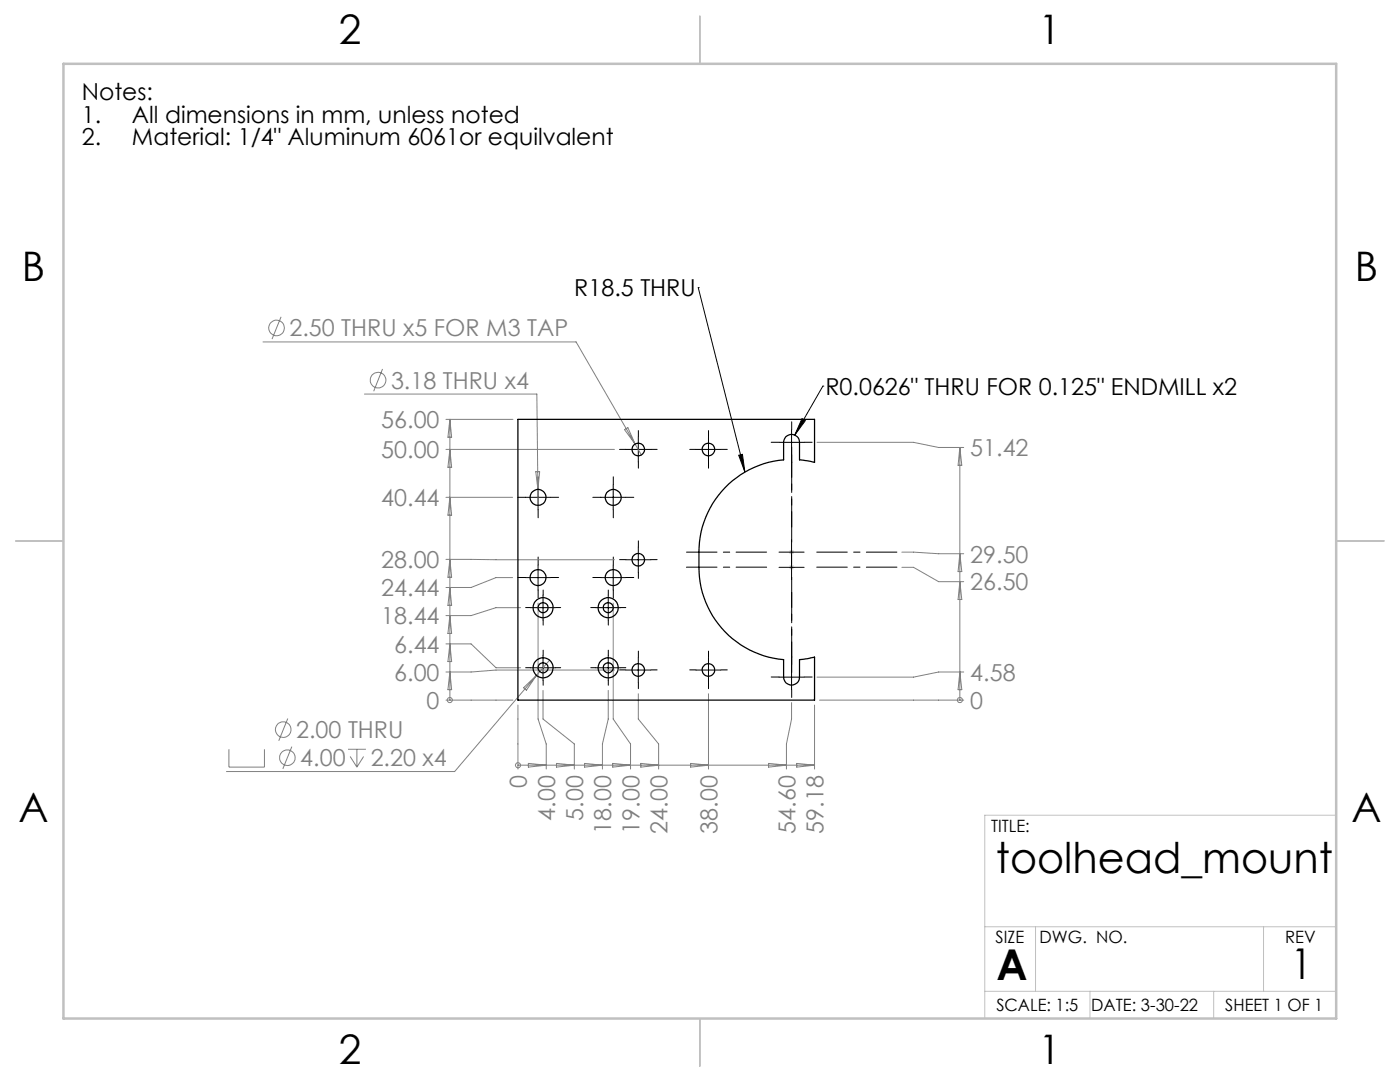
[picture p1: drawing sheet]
<svg xmlns="http://www.w3.org/2000/svg" width="279mm" height="216mm" viewBox="0 0 279 216" stroke-linecap="round" stroke-linejoin="round" font-family="sans-serif">
<g fill="none" stroke="#808080" stroke-width=".2">
<path d="M52.5 68.2h62.5l13 22.6M56.1 63.2l-1.8 4.5M72.7 78.6h34.4l.3 22.2M76.3 73.6l-1.7 4.5M89 99.2h13.3M89 89.7h33.6M89 83.7h13.4M89.8 83.7v56M89.8 99.2l.3 3.6h-.7zM89.8 89.7l.3 3.5h-.7zM89.8 83.7l.3 3.5h-.7zM106.9 94.1h.8l-.3 3.5z"/>
<path d="M124.6 85.7l.7-.4 1.5 3.3zM163.1 88.3h19.2l5 1h5M191.6 89.3v50.4M191.6 89.3l.3 3.6h-.7zM89 111.6l33.6 .1M89.8 117.2l.3 3.6h-.7zM89.8 111.6l.3 3.6h-.7zM102.3 115.3h-3.3l-5 1.9h-5M180 113.2h2.3l5 2.9h5M180 110.2h2.3l5 .3h5M191.6 116.1l.3 3.5h-.7zM191.6 110.5l.3 3.6h-.7z"/>
<path d="M89 139.7h13.4M89 128.5h5l5 4.7h4.9M89.8 139.7h.1M89.8 134.1l.3 3.5h-.7zM89.8 128.5l.3 3.5h-.7zM89.8 122.8l.3 3.6h-.7zM103.9 121.2h-4.9l-5 1.6h-5M104.5 137.2l2.6-2.4-2 2.9zM107.1 134.8l-16.4 19.2h-45.5M107.4 120.3v23.2l1.6 4.9v5.1M108.4 137.8v5.7l6.2 4.9v5.1M109.7 131.7l-2.6 3.1"/>
<path d="M121.4 137.8v5.7l-1.2 4.9v5.1M122.4 120.3v23.2l3.4 4.9v5.1M122.6 133.7h-23.6l-5 .4h-5M127.4 138.4v5.1l4 4.9v5.1M141.4 138.4v15.1M163.5 139.7h28.8M191.6 139.7h.1M191.6 134.1l.3 3.5h-.7zM192.3 134.1h-5l-5 1h-19.2M45.7 149.5v3.6h7.1v-3.6M57.4 143.4l-1.8 4.4M58.2 149l-1.8 4.4"/>
<path d="M69.5 149.5h3.5M69.9 151l1.3 2.1M71.2 149.5v3.6M72.6 151l-1.4 2.1M103.4 152.7h.1M103.4 140.7v12.8M103.4 152.7h59.2M105.4 152.3l3.6 .4-3.6 .4zM111.1 152.3l3.5 .4-3.5 .4zM116.7 152.3l3.5 .4-3.5 .4zM122.3 152.3l3.5 .4-3.5 .4zM127.9 152.3l3.5 .4-3.5 .4z"/>
<path d="M137.8 152.3l3.6 .4-3.6 .4zM153.4 152.3l3.6 .4-3.6 .4zM158 140.2v3.3l-1 4.9v5.1M159 152.3l3.6 .4-3.6 .4zM162.6 140.7v12.8"/>
<circle cx="55.2" cy="65.4" r="1.55"/>
<circle cx="75.4" cy="75.9" r="1.56"/>
<circle cx="89.8" cy="139.7" r=".5"/>
<circle cx="191.6" cy="139.7" r=".51"/>
<circle cx="56.5" cy="145.6" r="1.55"/>
<circle cx="57.4" cy="151.2" r="1.55"/>
<circle cx="103.4" cy="152.7" r=".51"/>
</g>
<g fill="none" stroke="#000" stroke-width=".2">
<path d="M139.3 57.4h.1M139.3 57.4l9.4 36.8M164.2 77h.1M164.2 77l-5.6 9.8M104.9 99.2h5M107.4 96.8v4.9M119.9 99.2h5M122.4 96.8v4.9M124.9 89.7h5M127.4 87.2v5M138.9 89.7h5M141.4 87.2v5"/>
<path d="M147.4 90.8l.8-.1 .5 3.5zM155.5 88.3h5M158 85.8v5M160.1 83.5l.6 .4-2.1 2.9zM104.9 115.3h5M107.4 112.7v5.1M108.4 118.7v5.1M119.9 115.3h5M121.4 118.7v5.1M122.4 112.7v5.1M124.9 111.7h5M127.4 109.2v5"/>
<path d="M155.5 113.2h5M155.5 110.2h5M158 107.7v8M105.9 121.2h5M105.9 133.2h5M108.4 130.7v5M118.9 121.2h5M118.9 133.2h5M121.4 130.7v5M124.9 133.7h5M127.4 131.2v5M138.9 133.7h5"/>
<path d="M141.4 131.2v5M155.5 135.1h5M158 132.6v5"/>
</g>
<g fill="none" stroke="#c0c0c0" stroke-width=".2">
<path d="M157.5 113.2h1M157.5 110.2h1M157.6 112.8l.7 .8M157.6 109.8l.7 .7M158 109.7v1M158 112.7v1M158.3 112.8l-.7 .8M158.3 109.8l-.7 .7M266.7 162.7h-70.2v40.5M196.5 197.8h70.2M196.5 184.9h70.2M206.7 184.9v12.9"/>
<path d="M217.5 197.8v5.4M242.2 197.8v5.4M252.2 184.9v12.9"/>
</g>
<g fill="none" stroke="#000" stroke-width=".2" stroke-dasharray="15.2 1.3 1.3 1.3">
<path d="M104.9 99.2h-1.6M107.4 96.7v-1.6M109.9 99.2h1.6M119.9 99.2h-1.6M122.4 96.7v-1.6M124.9 99.2h1.6M124.9 89.7h-1.3M127.4 87.2v-1.3M127.4 92.2v1.2M129.9 89.7h1.2M138.9 89.7h-1.3M141.4 87.2v-1.3"/>
<path d="M141.4 92.2v1.2M143.9 89.7h1.2M155.5 88.3h-1.6M158 85.8v-1.6M158 90.8v1.5M160.5 88.3h1.6M104.9 115.2h-1.6M107.4 101.7v1.6M107.4 112.7v-1.6M107.4 117.7v1.6M108.4 118.7v-1M109.9 115.2h1.6"/>
<path d="M119.9 115.2h-1.6M121.4 118.7v-1M122.4 101.7v1.6M122.4 112.7v-1.6M122.4 117.7v1.6M124.9 115.2h1.6M124.9 111.7h-1.3M127.4 109.2v-1.3M127.4 114.2v1.2M129.9 111.7h1.2M105.9 121.2h-1M105.9 133.2h-1"/>
<path d="M108.4 123.7v1M108.4 130.7v-1M108.4 135.7v1M110.9 121.2h1M110.9 133.2h1M118.9 133.2h-1M118.9 121.2h-1M121.4 130.7v-1M121.4 135.7v1M121.4 123.7v1M123.9 133.2h1M123.9 121.2h1"/>
<path d="M124.9 133.7h-1.3M127.4 131.2v-1.3M127.4 136.2v1.2M129.9 133.7h1.2M138.9 133.7h-1.3M141.4 131.2v-1.3M141.4 136.2v1.2M143.9 133.7h1.2M155.5 135.1h-1.6M158 132.6v-1.6M158 137.6v1.6M160.5 135.1h1.6"/>
</g>
<path d="M153 113.2h-16M153 110.2h-16M158 108.2v-16M158 118.2v16M158 105.2v-16M158 115.2v16M163 113.2h16M163 110.2h16" fill="none" stroke="#000" stroke-width=".2" stroke-dasharray="15.2 1.3 1.3 1.3" stroke-dashoffset="9.1"/>
<path d="M139.7 3.2v9.5M3.1 107.9h9.6M266.7 107.9h9.5M139.7 203.2v9.6" fill="none" stroke="#c0c0c0" stroke-width=".25"/>
<path d="M12.7 12.7h254v190.5h-254z" fill="none" stroke="#c0c0c0" stroke-width=".5"/>
<path d="M160.1 83.5l.6 .4-2.1 2.9zM147.4 90.8l.8-.1 .5 3.5z" fill="#000"/>
<g fill="none" stroke="#000" stroke-width=".25">
<path d="M103.4 83.7h59.2v8.6l-3-.5v-3.5a1.59 1.59 0 0 0-1.6-1.6 1.59 1.59 0 0 0-1.6 1.6v3.5a18.5 18.5 0 0 0-16.9 18.4 21.2 21.2 0 0 0 1.8 10.9 18.6 18.6 0 0 0 15.1 10.5v3.5a1.59 1.59 0 0 0 1.6 1.6 1.59 1.59 0 0 0 1.6-1.6v-3.5l3-.5v8.6h-59.2z"/>
<circle cx="107.4" cy="99.2" r="1.59"/>
<circle cx="122.4" cy="99.2" r="1.59"/>
<circle cx="127.4" cy="89.7" r="1.24"/>
<circle cx="141.4" cy="89.7" r="1.24"/>
<circle cx="107.4" cy="115.2" r="1.58"/>
<circle cx="122.4" cy="115.2" r="1.58"/>
<circle cx="127.4" cy="111.7" r="1.25"/>
<circle cx="108.4" cy="133.3" r="1"/>
<circle cx="108.4" cy="121.3" r="1"/>
<circle cx="108.4" cy="121.2" r="2.01"/>
<circle cx="108.4" cy="133.3" r="1.99"/>
<circle cx="121.4" cy="133.3" r="1"/>
<circle cx="121.4" cy="121.3" r="1"/>
<circle cx="121.4" cy="121.2" r="2.01"/>
<circle cx="121.4" cy="133.3" r="1.99"/>
<circle cx="127.4" cy="133.7" r="1.26"/>
<circle cx="141.4" cy="133.7" r="1.26"/>
</g>
<g font-size="8.5">
<text x="198.8" y="174.2">toolhead_mount</text>
<text x="198.9" y="195.5">A</text>
<text x="257.6" y="195.4">1</text>
</g>
<g font-size="8.1">
<text x="67.6" y="8.9">2</text>
<text x="207.3" y="8.9">1</text>
<text x="4.4" y="56.1">B</text>
<text x="270.4" y="56.1">B</text>
<text x="3.7" y="164.1">A</text>
<text x="269.7" y="164.1">A</text>
<text x="67.6" y="212.4">2</text>
<text x="207.3" y="212.4">1</text>
</g>
<g font-size="4.7">
<text x="16.3" y="19.9">Notes:</text>
<text x="16.3" y="24.4">1.</text>
<text x="16.3" y="29">2.</text>
<text x="26.3" y="24.4">All dimensions in mm, unless noted</text>
<text x="26.3" y="29">Material: 1/4&quot; Aluminum 6061or equilvalent</text>
<text x="114.6" y="59.1">R18.5 THRU</text>
<text x="164.7" y="78.7">R0.0626&quot; THRU FOR 0.125&quot; ENDMILL x2</text>
</g>
<g font-size="4.7" fill="#808080">
<text x="57.8" y="67.1">2.50 THRU x5 FOR M3 TAP</text>
<text x="78" y="77.6">3.18 THRU x4</text>
<text x="76.1" y="85.4">56.00</text>
<text x="76.1" y="91.4">50.00</text>
<text x="193.6" y="91">51.42</text>
<text x="76.1" y="101">40.44</text>
<text x="76.1" y="113.4">28.00</text>
<text x="193.6" y="112.2">29.50</text>
<text x="76.1" y="119">24.44</text>
<text x="193.6" y="117.8">26.50</text>
<text x="76.1" y="124.6">18.44</text>
<text x="78.7" y="130.2">6.44</text>
<text x="78.7" y="135.8">6.00</text>
<text x="193.6" y="135.8">4.58</text>
<text x="85.1" y="141.4">0</text>
<text x="193.6" y="141.4">0</text>
<text x="59.1" y="147.3">2.00 THRU</text>
<text x="59.9" y="152.9">4.00</text>
<text x="74" y="152.9">2.20 x4</text>
<text x="105.2" y="157.3" transform="rotate(-90 105.2 157.3)">0</text>
<text x="110.8" y="163.8" transform="rotate(-90 110.8 163.8)">4.00</text>
<text x="116.4" y="163.8" transform="rotate(-90 116.4 163.8)">5.00</text>
<text x="122" y="166.4" transform="rotate(-90 122 166.4)">18.00</text>
<text x="127.6" y="166.4" transform="rotate(-90 127.6 166.4)">19.00</text>
<text x="133.2" y="166.4" transform="rotate(-90 133.2 166.4)">24.00</text>
<text x="143.2" y="166.4" transform="rotate(-90 143.2 166.4)">38.00</text>
<text x="158.7" y="166.4" transform="rotate(-90 158.7 166.4)">54.60</text>
<text x="164.4" y="166.4" transform="rotate(-90 164.4 166.4)">59.18</text>
</g>
<g font-size="3.4">
<text x="197.8" y="166">TITLE:</text>
<text x="198.7" y="188.1">SIZE</text>
<text x="207.5" y="188.1">DWG. NO.</text>
<text x="256.5" y="188.2">REV</text>
<text x="198.8" y="201.7">SCALE: 1:5</text>
<text x="217.7" y="201.8">DATE: 3-30-22</text>
<text x="244.5" y="201.7">SHEET 1 OF 1</text>
</g>
</svg>
